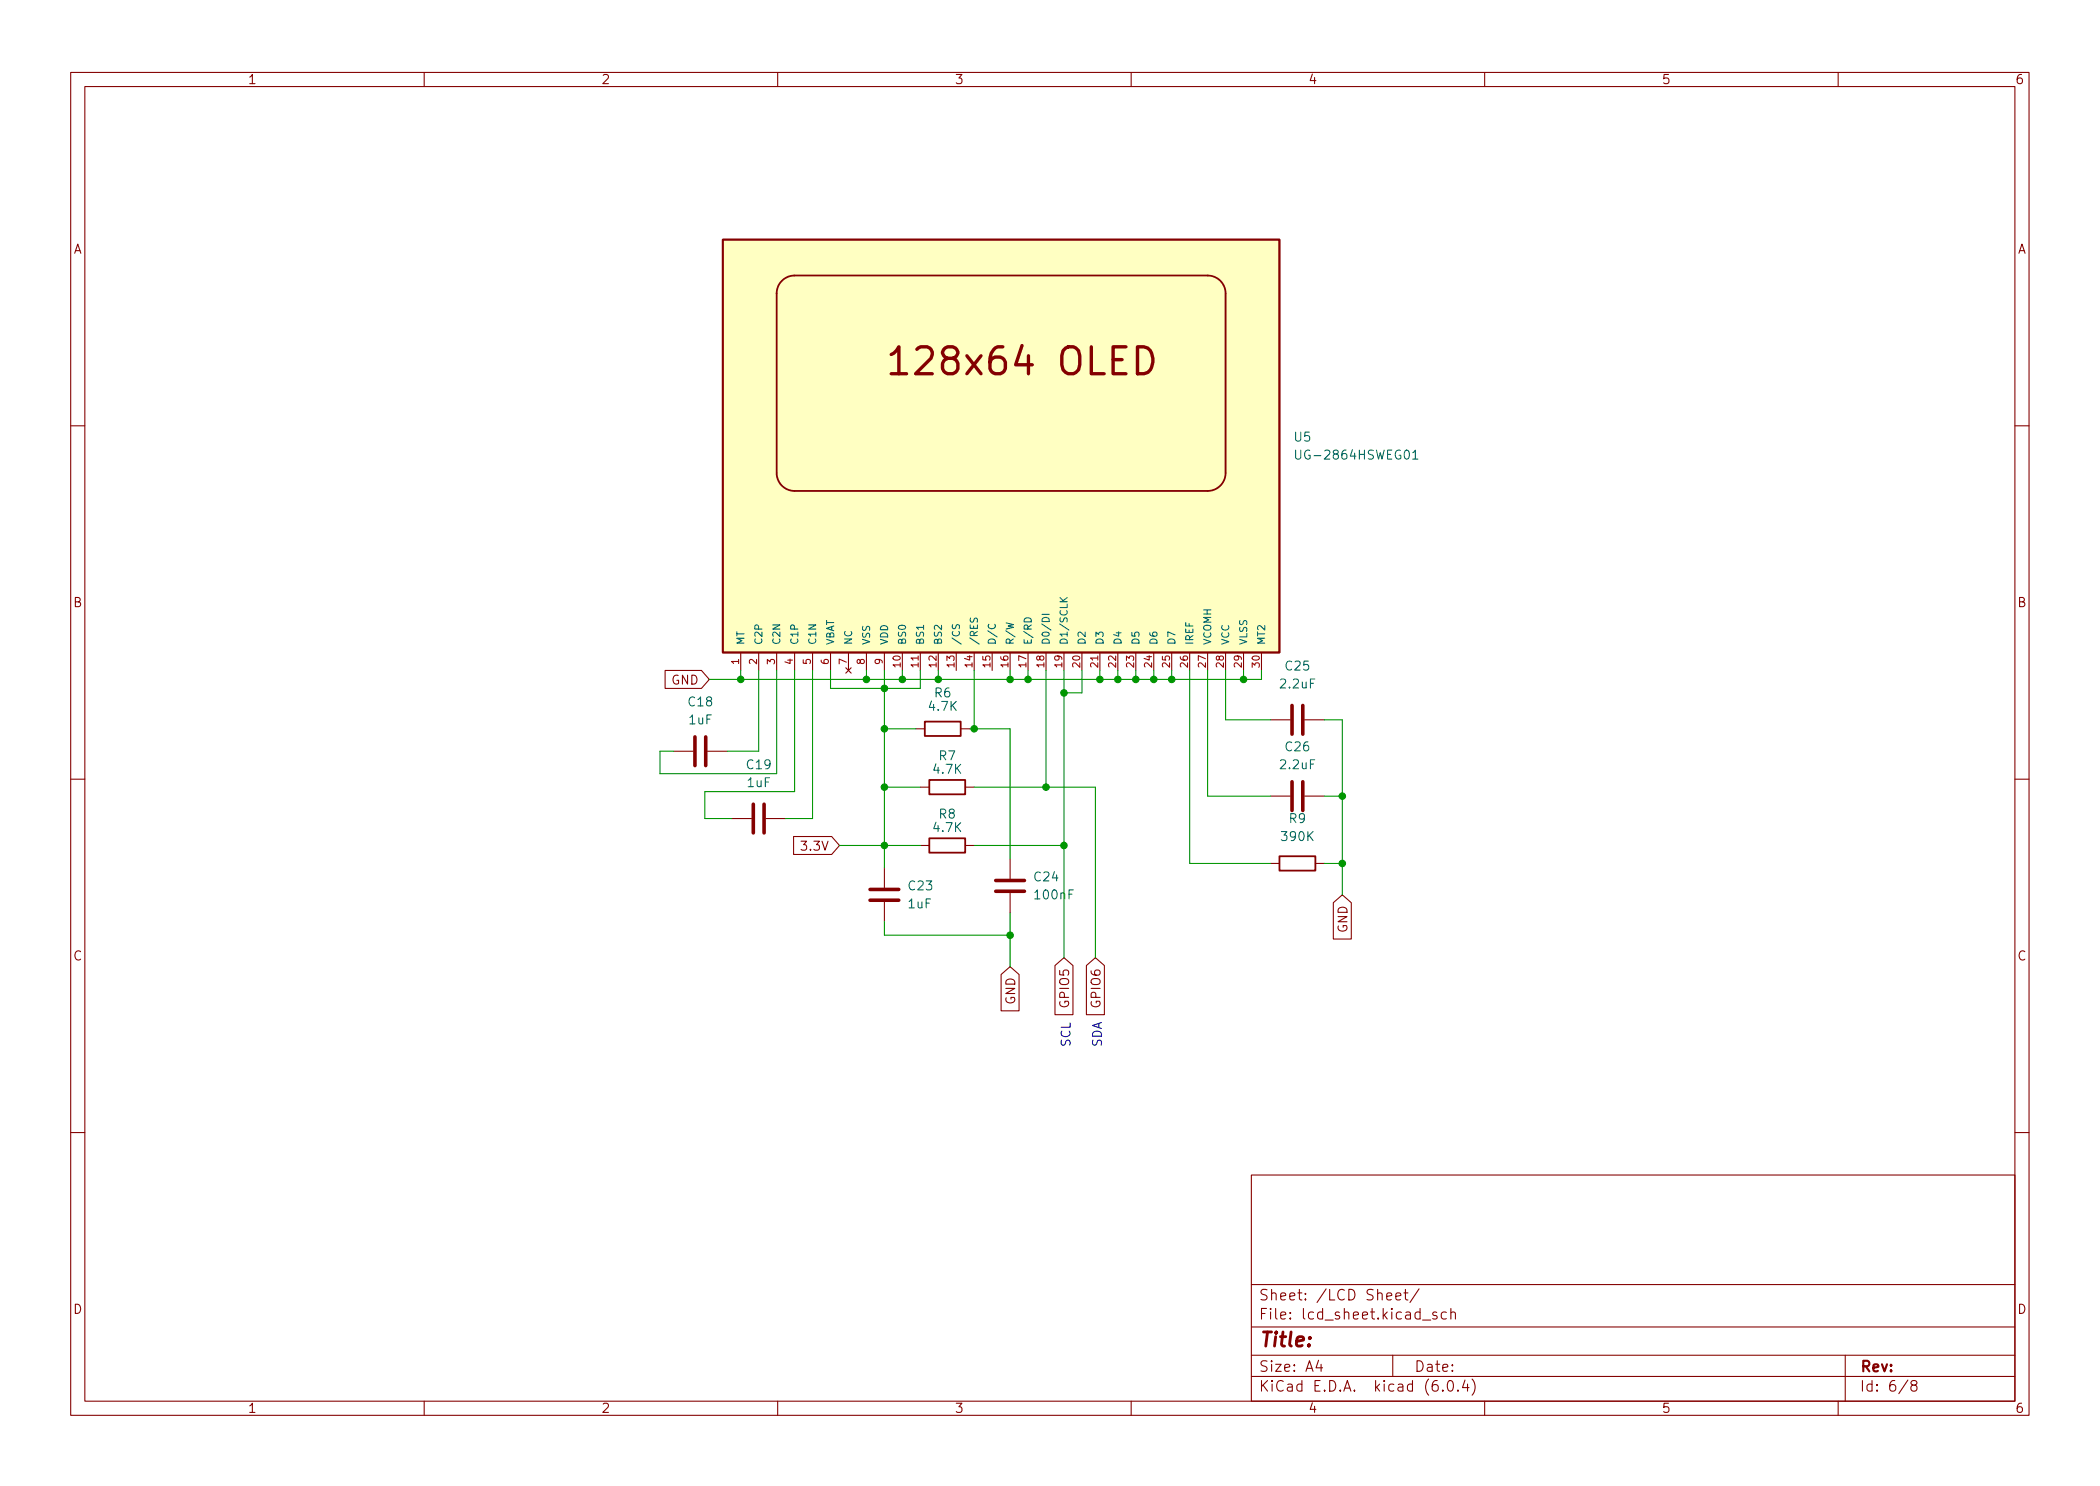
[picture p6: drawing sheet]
<svg xmlns="http://www.w3.org/2000/svg" width="297mm" height="210mm" viewBox="0 0 297 210" stroke-linecap="round" stroke-linejoin="round" font-family="sans-serif">
<g fill="none" stroke="#840000" stroke-width=".15">
<path d="M10 10.2h277v190.1h-277zM12 12.2h273v186.1h-273zM60 10.2v2M110 10.2v2M160 10.2v2M210 10.2v2M260 10.2v2M10 60.2h2M285 60.2h2M94.1 94.9h5.1l1.1 1.2-1.1 1.3h-5.1zM104.8 92.3v2.6M107.3 92.3v2.6"/>
<path d="M109.9 92.3v2.6M112.4 92.3v2.6M114.9 92.3v2.6M117.5 92.3v2.6M119.6 94.5l.8 .7M120 92.3v2.6M120.4 94.5l-.8 .7M122.6 92.3v2.6M125.1 92.3v2.6M127.6 92.3v2.6M130.2 92.3v2.6M132.7 92.3v2.6"/>
<path d="M135.3 92.3v2.6M137.8 92.3v2.6M140.3 92.3v2.6M142.9 92.3v2.6M145.4 92.3v2.6M148 92.3v2.6M150.5 92.3v2.6M153 92.3v2.6M155.6 92.3v2.6M158.1 92.3v2.6M160.7 92.3v2.6M163.2 92.3v2.6"/>
<path d="M165.7 92.3v2.6M168.3 92.3v2.6M170.8 92.3v2.6M173.4 92.3v2.6M175.9 92.3v2.6M178.4 92.3v2.6M10 110.2h2M95.2 106.3h2.8M100.1 106.3h2.8M103.5 115.8h2.8M108.3 115.8h2.8M112.3 118.4h5.3l1.1 1.2-1.1 1.3h-5.3z"/>
<path d="M129.5 103.1h1.3M130.2 119.6h1.2M130.2 111.4h1.2M135.9 103.1h1.3M136.5 119.6h1.3M136.5 111.4h1.3M179.7 101.8h2.8M179.7 112.6h2.8M184.5 101.8h2.8M184.5 112.6h2.8M285 110.2h2M125.1 122.8v2.8"/>
<path d="M125.1 127.6v2.8M141.6 137.9l1.3-1.1 1.2 1.1v5.1h-2.5zM142.9 121.5v2.8M142.9 126.4v2.8M149.2 136.6l1.3-1.1 1.3 1.1v7h-2.6zM153.7 136.6l1.2-1.1 1.3 1.1v7h-2.5zM179.7 122.2h1.3M186.1 122.2h1.2M188.6 127.7l1.3-1.1 1.2 1.1v5.2h-2.5zM10 160.2h2M177 166.3h108v32h-108zM285 160.2h2"/>
<path d="M60 198.3v2M110 198.3v2M160 198.3v2M177 194.8h108M177 191.8h108M177 187.8h108M177 181.8h108M186.5 192.5l-.4 1h1M186.9 193v1M196.1 183.4l.8-.1-.1-.3-.4-.1-.3 .2 .1 .8h.2h.4M197 191.8v3M197.4 183.4l.7-.1v-.3l-.5-.1-.2 .2 .1 .8h.1h.5"/>
<path d="M198.6 182.9h.5M198.8 182.4v1.3l.1 .2h.2M200.7 182.4l-1.3 1.9M201.2 186.8h1.2M203.2 185.7l-.3-.1-.3 .2 .1 .3 .5 .1 .1 .1-.1 .3h-.1h-.5M204.1 196.7v.1h-.1l.1-.1v.1M204.6 185.7l-.5-.1-.2 .3v.4l.1 .3h.1h.5M204.9 195.4a.36 .36 0 0 1 .6 .2 .77 .77 0 0 1-.4 1.2 1 1 0 0 1-.2-1.4zM205.2 185.8a.37 .37 0 0 1 .7 0v.8M205.2 185.1v1.5M206.2 196.7l.1 .1h-.1h-.1l.1-.1v.1M207.2 195.3l-.3 1h.9"/>
<path d="M207.6 195.8v1M208.2 195.1a1.72 1.72 0 0 1 0 2.3M210 198.3v2M260 198.3v2M261 191.8v6.5M269.9 195.3l-1.3 1.9M270.6 196l-.3-.3 .1-.2 .2-.2 .4 .1 .2 .2-.1 .2-.7 .2-.1 .3v.2l.3 .3h.4l.2-.3-.1-.4-.2-.1"/>
</g>
<path d="M102.2 33.9h78.8v58.4h-78.8zM110.6 39.7a2.54 2.54 0 0 1 1.8-.7h58.4a2.54 2.54 0 0 1 2.6 2.5v25.4a2.54 2.54 0 0 1-2.6 2.6h-58.4a2.54 2.54 0 0 1-2.5-2.6v-25.4a2.54 2.54 0 0 1 .7-1.8zM130.8 102.1h5.1v2h-5.1zM131.4 118.6h5.1v2h-5.1zM131.4 110.4h5.1v2h-5.1zM181 121.2h5.1v2h-5.1z" fill="none" stroke="#840000" stroke-width=".25"/>
<path d="M182.8 99.8v4.1M184.3 99.8v4.1M98.3 104.3v4M99.8 104.3v4M106.6 113.8v4.1M108.1 113.8v4.1M182.8 110.6v4.1M184.3 110.6v4.1M123.1 125.9h4M123.1 127.4h4M140.8 124.6h4.1M140.8 126.1h4.1" fill="none" stroke="#840000" stroke-width=".51"/>
<path d="M102.2 33.9h78.8v58.4h-78.8z" fill="#ffffc2" stroke="#ffffc2" stroke-width=".14"/>
<path d="M126.1 50.2l.3-.2 .4-.4 .3-.5v3.8M126.1 52.9h2.1M160.9 49.1h.9a1.74 1.74 0 0 1 1.3 2.1 1.66 1.66 0 0 1-2.2 1.7z" fill="none" stroke="#840000" stroke-width=".48"/>
<path d="M183.3 63.7v1l.2 .3 .4-.1 .1-.2v-1M199.8 64.1l.4-.4v1.3M199.8 65h.8M134.7 88.4v.4l.1 .1h.3l.2-.4 .2-.1 .2 .2v.4M137.3 87.5l-.1 .3 .1 .2h.3l.2-.4 .3-.1 .2 .2-.1 .3M139.9 88.3a.48 .48 0 0 0 .3 .7 .48 .48 0 0 0 .6-.5l-.1-.2M144.9 87.6a.54 .54 0 0 1 .6-.2 .54 .54 0 0 1 .4 .6h-1zM147.4 86.9h1M149.9 84.6l.6 .5M151 84.6l-.6 .4" fill="none" stroke="#006464" stroke-width=".15"/>
<g fill="none" stroke="#009600" stroke-width=".15">
<path d="M104.8 94.9v1.2M107.3 94.9v11.4h-4.4M109.9 94.9v14.6h-16.6v-3.2h1.9M112.4 94.9v17.1h-12.7v3.8h3.8M114.9 94.9v20.9h-3.8M117.5 94.9v2.5h12.7v-2.5M122.6 94.9v1.2M125.1 94.9v27.9M127.6 94.9v1.2M132.7 94.9v1.2M137.8 94.9v8.2M142.9 94.9v1.2"/>
<path d="M145.4 94.9v1.2M148 94.9v16.5M150.5 94.9v40.6M153 94.9v3.1h-2.5M155.6 94.9v1.2M158.1 94.9v1.2M160.7 94.9v1.2M163.2 94.9v1.2M165.7 94.9v1.2M168.3 94.9v27.3h11.4M170.8 94.9v17.7h8.9M173.4 94.9v6.9h6.3"/>
<path d="M175.9 94.9v1.2M178.4 94.9v1.2h-78.1M118.7 119.6h11.5M125.1 111.4h5.1M125.1 103.1h4.4M137.2 103.1h5.7v18.4M137.8 111.4h17.1v24.1M137.8 119.6h12.7M187.3 101.8h2.6v24.8M187.3 112.6h2.6M125.1 130.4v1.9h17.8M142.9 129.2v7.6"/>
<path d="M187.3 122.2h2.6"/>
</g>
<g fill="#009600" stroke="#009600" stroke-width=".15">
<circle cx="148" cy="111.4" r=".46"/>
<circle cx="150.5" cy="98" r=".46"/>
<circle cx="150.5" cy="119.6" r=".46"/>
<circle cx="155.6" cy="96.1" r=".46"/>
<circle cx="158.1" cy="96.1" r=".46"/>
<circle cx="165.7" cy="96.1" r=".46"/>
<circle cx="125.1" cy="111.4" r=".46"/>
<circle cx="142.9" cy="96.1" r=".46"/>
<circle cx="145.4" cy="96.1" r=".46"/>
<circle cx="137.8" cy="103.1" r=".46"/>
<circle cx="125.1" cy="119.6" r=".46"/>
<circle cx="127.6" cy="96.1" r=".46"/>
<circle cx="132.7" cy="96.1" r=".46"/>
<circle cx="142.9" cy="132.3" r=".46"/>
<circle cx="122.6" cy="96.1" r=".46"/>
<circle cx="125.1" cy="97.4" r=".46"/>
<circle cx="104.8" cy="96.1" r=".46"/>
<circle cx="125.1" cy="103.1" r=".46"/>
<circle cx="175.9" cy="96.1" r=".46"/>
<circle cx="163.2" cy="96.1" r=".46"/>
<circle cx="160.7" cy="96.1" r=".46"/>
<circle cx="189.9" cy="122.2" r=".46"/>
<circle cx="189.9" cy="112.6" r=".46"/>
</g>
<text font-size="5.3" fill="#840000" x="127.6" y="53.1">128x64 OLED</text>
<text font-size="2.8" fill="#840000" x="178" y="190.6">Title:</text>
<g font-size="2.1" fill="#840000">
<text x="178" y="184">Sheet: /LCD Sheet/</text>
<text x="178" y="186.7">File: lcd_sheet.kicad_sch</text>
<text x="178" y="196.9">KiCad E.D.A. kicad (6.0.4)</text>
<text x="178" y="194.1">Size: A4</text>
<text x="200" y="194.1">Date:</text>
<text x="263" y="194.1">Rev:</text>
<text x="263" y="196.9">Id: 6/8</text>
</g>
<g font-size="1.8" fill="#840000">
<text x="35" y="11.9">1</text>
<text x="85" y="11.9">2</text>
<text x="135" y="11.9">3</text>
<text x="185" y="11.9">4</text>
<text x="235" y="11.9">5</text>
<text x="285" y="11.9">6</text>
<text x="10.3" y="35.9">A</text>
<text x="285.3" y="35.9">A</text>
<text x="10.3" y="85.9">B</text>
<text x="285.3" y="85.9">B</text>
<text x="95" y="96.9">GND</text>
<text x="113.7" y="120.4">3.3V</text>
<text x="190.6" y="132" transform="rotate(-90 190.6 132)">GND</text>
<text x="10.3" y="135.9">C</text>
<text x="285.3" y="135.9">C</text>
<text x="143.6" y="142.1" transform="rotate(-90 143.6 142.1)">GND</text>
<text x="151.2" y="142.3" transform="rotate(-90 151.2 142.3)">GPIO5</text>
<text x="155.7" y="142.3" transform="rotate(-90 155.7 142.3)">GPIO6</text>
<text x="10.3" y="185.9">D</text>
<text x="285.3" y="185.9">D</text>
<text x="35" y="199.9">1</text>
<text x="85" y="199.9">2</text>
<text x="135" y="199.9">3</text>
<text x="185" y="199.9">4</text>
<text x="235" y="199.9">5</text>
<text x="285" y="199.9">6</text>
</g>
<g font-size="1.8" fill="#006464">
<text x="183.1" y="62.5">U5</text>
<text x="184" y="65">UG-2864HSWEG01</text>
<text x="181.9" y="94.9">C25</text>
<text x="97.4" y="99.9">C18</text>
<text x="131.5" y="100.6">4.7K</text>
<text x="132.2" y="98.7">R6</text>
<text x="181.2" y="97.4">2.2uF</text>
<text x="97.5" y="102.5">1uF</text>
<text x="132.9" y="107.6">R7</text>
<text x="181.9" y="106.3">C26</text>
<text x="105.7" y="108.8">C19</text>
<text x="105.7" y="111.4">1uF</text>
<text x="132.1" y="109.5">4.7K</text>
<text x="181.2" y="108.8">2.2uF</text>
<text x="132.1" y="117.7">4.7K</text>
<text x="132.9" y="115.8">R8</text>
<text x="181.4" y="119">390K</text>
<text x="182.4" y="116.5">R9</text>
<text x="128.6" y="126">C23</text>
<text x="146.4" y="124.7">C24</text>
<text x="128.5" y="128.5">1uF</text>
<text x="146.5" y="127.2">100nF</text>
</g>
<g font-size="1.8" fill="#0000c2">
<text x="151.4" y="148.2" transform="rotate(-90 151.4 148.2)">SCL</text>
<text x="155.9" y="148.2" transform="rotate(-90 155.9 148.2)">SDA</text>
</g>
<g font-size="1.4" fill="#a90000">
<text x="104.5" y="94" transform="rotate(-90 104.5 94)">1</text>
<text x="107.1" y="94" transform="rotate(-90 107.1 94)">2</text>
<text x="109.6" y="94" transform="rotate(-90 109.6 94)">3</text>
<text x="112.1" y="94" transform="rotate(-90 112.1 94)">4</text>
<text x="114.7" y="94" transform="rotate(-90 114.7 94)">5</text>
<text x="117.2" y="94" transform="rotate(-90 117.2 94)">6</text>
<text x="119.8" y="94" transform="rotate(-90 119.8 94)">7</text>
<text x="122.3" y="94" transform="rotate(-90 122.3 94)">8</text>
<text x="124.8" y="94" transform="rotate(-90 124.8 94)">9</text>
<text x="127.4" y="94.4" transform="rotate(-90 127.4 94.4)">10</text>
<text x="129.9" y="94.4" transform="rotate(-90 129.9 94.4)">11</text>
<text x="132.5" y="94.4" transform="rotate(-90 132.5 94.4)">12</text>
<text x="135" y="94.4" transform="rotate(-90 135 94.4)">13</text>
<text x="137.5" y="94.4" transform="rotate(-90 137.5 94.4)">14</text>
<text x="140.1" y="94.4" transform="rotate(-90 140.1 94.4)">15</text>
<text x="142.6" y="94.4" transform="rotate(-90 142.6 94.4)">16</text>
<text x="145.2" y="94.4" transform="rotate(-90 145.2 94.4)">17</text>
<text x="147.7" y="94.4" transform="rotate(-90 147.7 94.4)">18</text>
<text x="150.2" y="94.4" transform="rotate(-90 150.2 94.4)">19</text>
<text x="152.8" y="94.4" transform="rotate(-90 152.8 94.4)">20</text>
<text x="155.3" y="94.4" transform="rotate(-90 155.3 94.4)">21</text>
<text x="157.9" y="94.4" transform="rotate(-90 157.9 94.4)">22</text>
<text x="160.4" y="94.4" transform="rotate(-90 160.4 94.4)">23</text>
<text x="162.9" y="94.4" transform="rotate(-90 162.9 94.4)">24</text>
<text x="165.5" y="94.4" transform="rotate(-90 165.5 94.4)">25</text>
<text x="168" y="94.4" transform="rotate(-90 168 94.4)">26</text>
<text x="170.6" y="94.4" transform="rotate(-90 170.6 94.4)">27</text>
<text x="173.1" y="94.4" transform="rotate(-90 173.1 94.4)">28</text>
<text x="175.6" y="94.4" transform="rotate(-90 175.6 94.4)">29</text>
<text x="178.2" y="94.4" transform="rotate(-90 178.2 94.4)">30</text>
</g>
<g font-size="1.4" fill="#006464">
<text x="105.3" y="91.3" transform="rotate(-90 105.3 91.3)">MT</text>
<text x="107.8" y="91.3" transform="rotate(-90 107.8 91.3)">C2P</text>
<text x="110.4" y="91.3" transform="rotate(-90 110.4 91.3)">C2N</text>
<text x="112.9" y="91.3" transform="rotate(-90 112.9 91.3)">C1P</text>
<text x="115.4" y="91.3" transform="rotate(-90 115.4 91.3)">C1N</text>
<text x="118" y="91.3" transform="rotate(-90 118 91.3)">VBAT</text>
<text x="120.5" y="91.3" transform="rotate(-90 120.5 91.3)">NC</text>
<text x="123.1" y="91.3" transform="rotate(-90 123.1 91.3)">VSS</text>
<text x="125.6" y="91.3" transform="rotate(-90 125.6 91.3)">VDD</text>
<text x="128.1" y="91.3" transform="rotate(-90 128.1 91.3)">BS0</text>
<text x="130.7" y="91.3" transform="rotate(-90 130.7 91.3)">BS1</text>
<text x="133.2" y="91.3" transform="rotate(-90 133.2 91.3)">BS2</text>
<text x="135.8" y="91.3" transform="rotate(-90 135.8 91.3)">/CS</text>
<text x="138.3" y="91.3" transform="rotate(-90 138.3 91.3)">/RES</text>
<text x="140.8" y="91.3" transform="rotate(-90 140.8 91.3)">D/C</text>
<text x="143.4" y="91.3" transform="rotate(-90 143.4 91.3)">R/W</text>
<text x="145.9" y="91.3" transform="rotate(-90 145.9 91.3)">E/RD</text>
<text x="148.5" y="91.3" transform="rotate(-90 148.5 91.3)">D0/DI</text>
<text x="151" y="91.3" transform="rotate(-90 151 91.3)">D1/SCLK</text>
<text x="153.5" y="91.3" transform="rotate(-90 153.5 91.3)">D2</text>
<text x="156.1" y="91.3" transform="rotate(-90 156.1 91.3)">D3</text>
<text x="158.6" y="91.3" transform="rotate(-90 158.6 91.3)">D4</text>
<text x="161.2" y="91.3" transform="rotate(-90 161.2 91.3)">D5</text>
<text x="163.7" y="91.3" transform="rotate(-90 163.7 91.3)">D6</text>
<text x="166.2" y="91.3" transform="rotate(-90 166.2 91.3)">D7</text>
<text x="168.8" y="91.3" transform="rotate(-90 168.8 91.3)">IREF</text>
<text x="171.3" y="91.3" transform="rotate(-90 171.3 91.3)">VCOMH</text>
<text x="173.9" y="91.3" transform="rotate(-90 173.9 91.3)">VCC</text>
<text x="176.4" y="91.3" transform="rotate(-90 176.4 91.3)">VLSS</text>
<text x="178.9" y="91.3" transform="rotate(-90 178.9 91.3)">MT2</text>
</g>
</svg>
